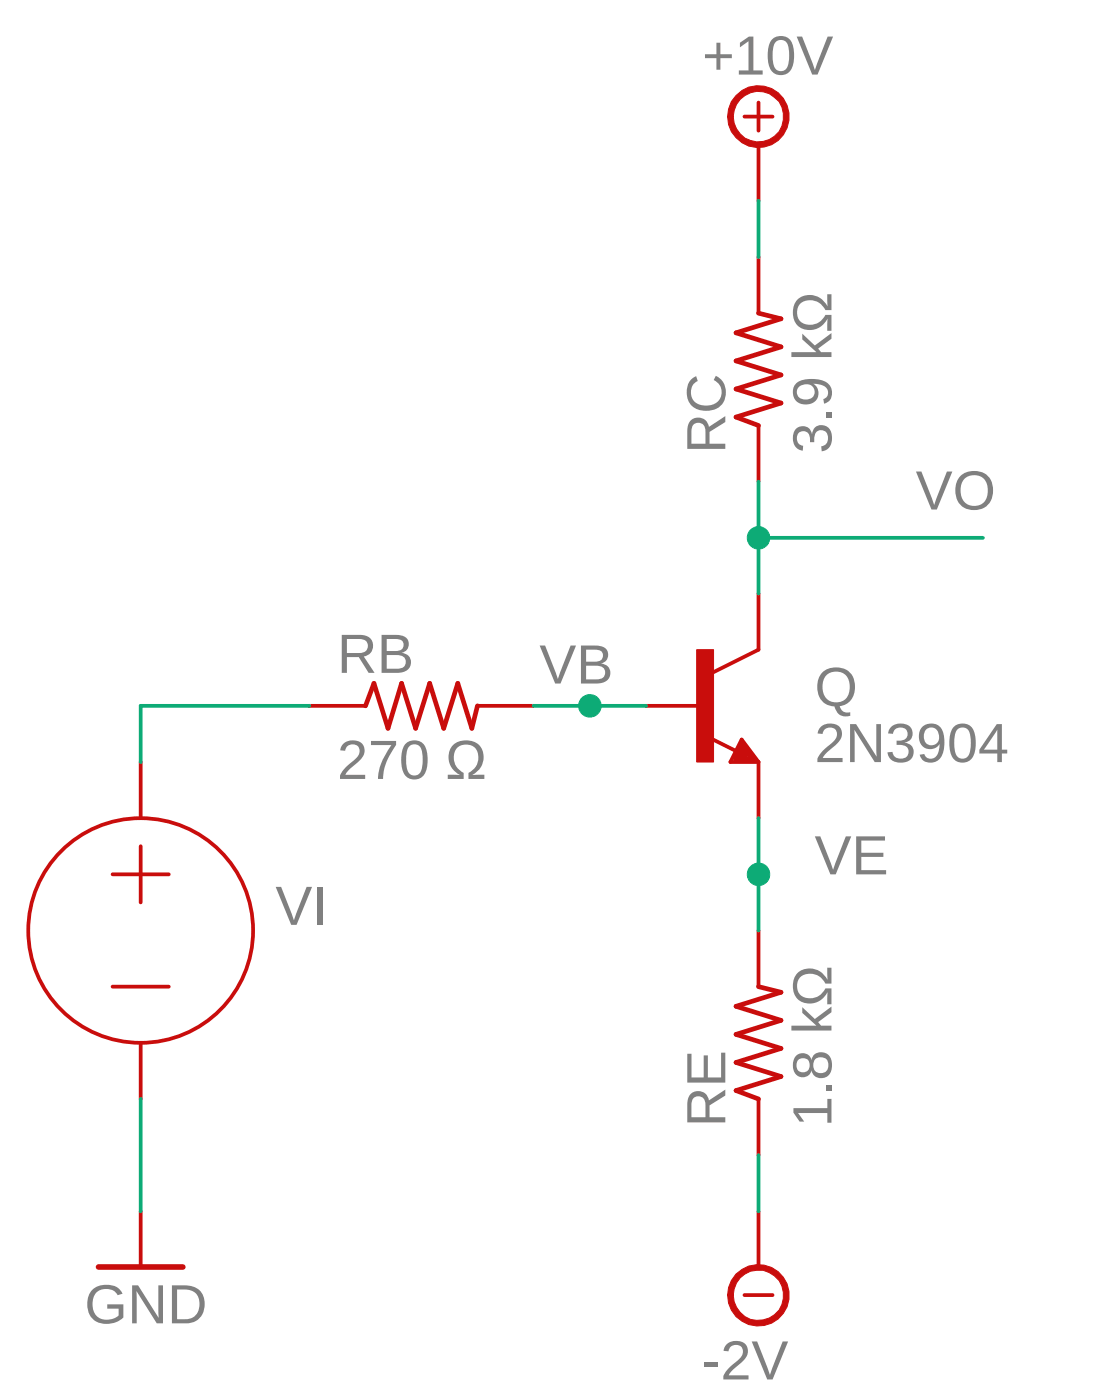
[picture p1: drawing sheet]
<svg xmlns="http://www.w3.org/2000/svg" width="50mm" height="63mm" viewBox="0 0 50 63" stroke-linecap="round" stroke-linejoin="round" font-family="sans-serif">
<g fill="none" stroke="#c90d0c" stroke-width=".17">
<path d="M33.6 5.3h1.3M34.3 4.6v1.3M34.3 6.5v2.6M34.3 11.6v2.6M34.3 19.2v2.6M5.1 39.5h2.5M6.4 34.5v2.5M6.4 38.3v2.5M14 31.9h2.5M21.6 31.9h2.5M29.2 31.9h2.5M32.1 33.4l1.2 .6"/>
<path d="M33.5 33.4l.8 1.1h-1.3zM34.3 26.8v2.6l-2.1 1M34.3 34.5v2.5M5.1 44.6h2.5M6.4 47.2v2.5M6.4 54.8v2.5M33.6 58.6h1.3M34.3 42.1v2.5M34.3 49.7v2.5M34.3 54.8v2.5"/>
<circle cx="6.4" cy="42.1" r="5.1"/>
</g>
<path d="M33.5 34l.1 .2h-.3l.2-.5 .5 .6h-.7M4.5 57.3h3.8" fill="none" stroke="#c90d0c" stroke-width=".25"/>
<path d="M31.5 29.4h.7v5.1h-.7z" fill="#c90d0c" stroke="#c90d0c" stroke-width=".05"/>
<path d="M34.3 14.2l1 .2-2 .7 2 .6-2 .6 2 .7-2 .6 2 .6-2 .7 1 .3M16.5 31.9l.4-1 .6 2 .6-2 .7 2 .6-2 .7 2 .6-2 .6 2 .3-1M34.3 44.6l1 .3-2 .6 2 .6-2 .7 2 .6-2 .7 2 .6-2 .6 1 .4" fill="none" stroke="#c90d0c" stroke-width=".21"/>
<g fill="#c90d0c" stroke="#c90d0c" stroke-width=".05">
<path d="M33.3 4.3a1.39 1.39 0 0 1 2.2 .3 1.39 1.39 0 0 1-.9 2 1.39 1.39 0 0 1-1.7-1.3h.2a1.14 1.14 0 0 1 1.6-1.1 1.14 1.14 0 0 1 .3 1.9 1.14 1.14 0 0 1-1.8-.5l-.1-.3h-.2l.1-.7z" fill-rule="evenodd"/>
<path d="M33.3 57.6a1.4 1.4 0 0 1 2.2 .3 1.4 1.4 0 0 1-.9 2 1.4 1.4 0 0 1-1.7-1.3h.2a1.14 1.14 0 0 1 1.6-1.1 1.14 1.14 0 0 1 .3 1.9 1.14 1.14 0 0 1-1.8-.5l-.1-.3h-.2v-.4z" fill-rule="evenodd"/>
</g>
<path d="M34.3 9.1v2.5M14 31.9h-7.6v2.6M24.1 31.9h5.1M34.3 21.8v5M34.3 37v5.1M34.3 24.3h10.1M6.4 49.7v5.1M34.3 52.2v2.6" fill="none" stroke="#0dab76" stroke-width=".17"/>
<g fill="#0dab76" stroke="#0dab76" stroke-width=".05">
<circle cx="34.3" cy="39.5" r=".51"/>
<circle cx="26.7" cy="31.9" r=".51"/>
<circle cx="34.3" cy="24.3" r=".51"/>
</g>
<g font-size="2.5" fill="#808080">
<text x="31.7" y="3.4">+10V</text>
<text x="32.8" y="20.5" transform="rotate(-90 32.8 20.5)">RC</text>
<text x="37.6" y="20.5" transform="rotate(-90 37.6 20.5)">3.9 kΩ</text>
<text x="41.4" y="23">VO</text>
<text x="15.2" y="35.2">270 Ω</text>
<text x="15.2" y="30.4">RB</text>
<text x="24.4" y="30.9">VB</text>
<text x="36.8" y="34.5">2N3904</text>
<text x="36.8" y="31.9">Q</text>
<text x="12.4" y="41.8">VI</text>
<text x="36.8" y="39.5">VE</text>
<text x="32.8" y="51" transform="rotate(-90 32.8 51)">RE</text>
<text x="37.6" y="51" transform="rotate(-90 37.6 51)">1.8 kΩ</text>
<text x="3.8" y="59.9">GND</text>
<text x="31.7" y="62.4">-2V</text>
</g>
</svg>
